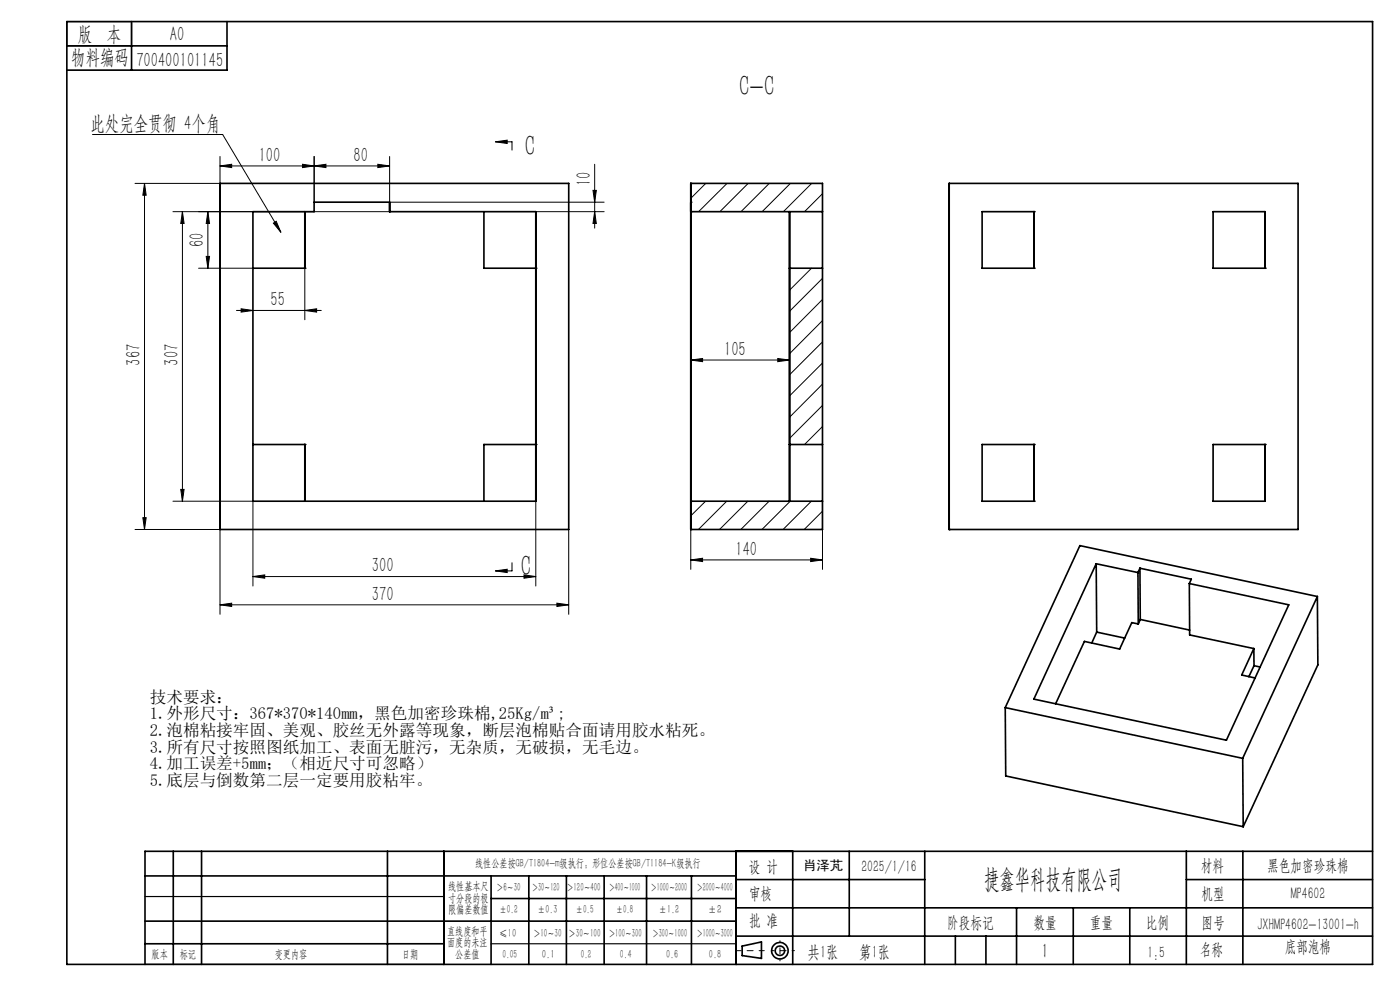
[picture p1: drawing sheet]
<svg xmlns="http://www.w3.org/2000/svg" width="297mm" height="210mm" viewBox="0 0 297 210" stroke-linecap="round" stroke-linejoin="round" font-family="sans-serif">
<g fill="none" stroke="#000" stroke-width=".21">
<path d="M19.6 28.5h27.6l12.4 20.8M30.7 38.9l.3 2.5h-.7zM30.7 38.9v73.4M46.7 35.2l2.4-.4v.8zM46.7 33.2v5.7h-18.1M64.2 34.8l2.4 .4-2.4 .4zM66.6 35.2l2.5-.4v.8zM66.6 33.2v9.7M80.2 34.8l2.5 .4-2.5 .4zM82.7 35.2h-36M82.7 33.2v9.7h45.5M105.1 30.1l2.5-.4v.7z"/>
<path d="M105.1 30.1h3.5v1.7M126.2 34.8v13.6M149.7 38.9l-3.2 3.2M154.2 38.9l-6 6M158.7 38.9l-6 6M163.2 38.9l-6 6M167.7 38.9l-6 6M172.2 38.9l-6 6M36.7 44.9h46M38.7 44.9l.4 2.5h-.8zM38.7 44.9v61.4M42.1 56.9h11.6"/>
<path d="M43.7 54.4h.7l-.3 2.5zM44.1 44.9l.3 2.5h-.7zM44.1 44.9v12M58 47.3l.6-.4 1 2.4zM64.7 56.9v10.9M113.7 44.9h14.5M125.8 40.4h.7l-.3 2.5zM126.2 44.9l.3 2.5h-.7zM167.6 56.9l-.1 .2M172.2 56.9l-4.7 4.7M174.5 59l-7 7M174.5 41.1l-3.8 3.8"/>
<path d="M50.2 65.9h18M51.2 65.5l2.5 .4-2.5 .3zM64.7 65.9l2.5-.4v.7zM146.5 76.4l2.5-.3v.6zM146.5 76.4h21M165 76.1l2.5 .3-2.5 .3zM174.5 63.5l-7 7M174.5 68l-7 7M174.5 72.5l-7 7M174.5 77l-7 7M174.5 81.5l-7 7M174.5 86l-7 7"/>
<path d="M174.5 90.5l-3.8 3.8M28.6 112.3h18.1v18M30.3 109.8h.7l-.3 2.5zM36.7 106.3h17v18M38.3 103.8h.8l-.4 2.5zM108.6 119.4v1.7h-3.5M113.7 106.3v18M120.6 112.3v18M146.5 118.8l2.5-.4v.7zM146.5 112.3v8.5M146.5 118.8h28M149.7 106.3l-3.2 3.1"/>
<path d="M154.2 106.3l-6 6M158.6 106.3l-6 6M163.2 106.3l-6 6M167.6 106.3l-6 6M172 118.4l2.5 .4-2.5 .3zM172.1 106.3l-6 6M174.5 106.3v14.5M174.5 108.4l-3.9 3.9M46.7 128.3l2.4-.4v.7zM46.7 128.3h73.9M53.7 122.3l2.5-.4v.8zM53.7 122.3h60"/>
<path d="M105.1 121.1l2.5-.4v.8zM111.2 121.9l2.5 .4-2.5 .4zM118.1 127.9l2.5 .4-2.5 .3z"/>
</g>
<g fill="none" stroke="#000" stroke-width=".35">
<path d="M14.2 4.6h277v200h-277zM14.2 9.7h34M27.9 4.6v10.3M48.2 4.6v10.3h-34M46.7 38.9h73.9v73.4h-73.9zM146.5 38.9h28v73.4h-28zM201.4 38.9h74v73.4h-74zM53.7 44.9h12.9v-2h16.1v2h31v61.4h-60zM64.7 44.9v12h-11M102.7 44.9v12h11M146.5 44.9h28M167.5 56.9h7"/>
<path d="M167.5 44.9v61.4M208.4 44.9h11v12h-11zM257.4 44.9h11v12h-11zM53.7 94.3h11v12M113.7 94.3h-11v12M167.5 94.3h7M208.4 94.3h11v12h-11zM257.4 94.3h11v12h-11zM146.5 106.3h28M232.6 119.6l-13.3 28.7 40.9 8.7 13.2-28.7-21.1-4.5M232.6 119.6l8.8 1.9M232.6 119.6l.1 14.5"/>
<path d="M232.7 134.1l-1.1 2.3M232.7 134.1l5.9 1.3M241.4 121.5l.1 10.9M241.5 132.4l-1.4-.3-2.6 5.6-7.5-1.6-6.1 13.2M241.8 120.5l10.9 2.4-.4 .9M241.8 120.5l-.4 1M241.8 120.5l.1 10.9M241.9 131.4l-.4 1M241.9 131.4l10.5 2.3M252.3 123.8l.1 10.9 13.6 2.9M266 137.6l-2.6 5.6 2.9 .6M266 137.6v3.6"/>
<path d="M279.5 126.5l-50.4-10.8-15.8 34.4M279.5 126.5l-15.9 34.4M279.5 126.5l.1 14.5-15.9 34.4M213.3 150.1l50.3 10.8M213.3 150.1l.1 14.5 50.3 10.8M266 141.2l1.3 .3M266 141.2l-1.1 2.3M263.6 160.9l.1 14.5M30.8 195.4h125.4M30.8 185.8h125.4M36.8 180.6v24M42.8 180.6v24"/>
<path d="M82.2 180.6v24M94.2 180.6v24M104.2 185.8v18.8M104.2 190.6h52M112.2 185.8v18.8M120.2 185.8v18.8M128.2 185.8v18.8M137.2 185.8v18.8M146.7 185.8v18.8M156.2 180.6v24M156.2 186.6h40M156.2 198.6h135"/>
<path d="M156.2 192.6h135M168.2 180.6v24M180.2 180.6v18M196.2 180.6v24M202.7 198.6v6M209.2 198.6v6M215.7 192.6v12M227.7 192.6v12M239.7 192.6v12M251.7 186.6h39.5M251.7 180.6v24M263.7 180.6v24"/>
<path d="M291.2 180.6h-260.4v24M30.8 200.2h63.4M157.4 200.7l4.1-.9v3.5l-4.1-.6z"/>
<circle cx="165.5" cy="201.7" r="1.74"/>
<circle cx="165.5" cy="201.7" r="1"/>
</g>
<path d="M162.1 201.7h-6" fill="none" stroke="#000" stroke-width=".21" stroke-dasharray="15.2 1.3 1.3 1.3" stroke-dashoffset="14.1"/>
<path d="M168.5 201.7h-4.8" fill="none" stroke="#000" stroke-width=".21" stroke-dasharray="15.2 1.3 1.3 1.3" stroke-dashoffset="14.7"/>
<path d="M165.5 199.6v4.2" fill="none" stroke="#000" stroke-width=".21" stroke-dasharray="15.2 1.3 1.3 1.3" stroke-dashoffset="15"/>
<path d="M14.2 4.6h13.7v5.1h-13.7zM30.8 190.2h63.4M30.8 204.6h63.4M104.2 200.2h52" fill="none" stroke="#000" stroke-width=".25"/>
<g fill="#000">
<path d="M66.6 35.2l2.5-.4v.8zM80.2 34.8l2.5 .4-2.5 .4zM11.5 210.1h2.5zM25 210.1h2.5z"/>
<path d="M105.1 30.1l2.5-.4v.7zM105.1 121.1l2.5-.4v.8zM50 210.1h2.5zM50 210.1h2.5z"/>
<path d="M43.7 54.4h.7l-.3 2.5zM44.1 44.9l.3 2.5h-.7z"/>
<path d="M58 47.3l.6-.4 1 2.4zM3.1 210.1h1.3z"/>
<path d="M82.5 44.9a.17 .17 0 0 1 .3 0 .17 .17 0 0 1-.3 0zM113.5 56.9a.17 .17 0 0 1 .3 0 .17 .17 0 0 1-.3 0zM113.5 94.3a.17 .17 0 0 1 .3 0 .17 .17 0 0 1-.3 0zM64.5 56.9a.17 .17 0 0 1 .3 0 .17 .17 0 0 1-.3 0zM64.5 94.3a.17 .17 0 0 1 .3 0 .17 .17 0 0 1-.3 0z"/>
<path d="M125.8 40.4h.7l-.3 2.5zM126.2 44.9l.3 2.5h-.7zM70.7 210.1h.7zM70.7 210.1h.7z"/>
<path d="M219.2 56.9a.17 .17 0 0 1 .3 0 .17 .17 0 0 1-.3 0zM219.2 44.9a.17 .17 0 0 1 .3 0 .17 .17 0 0 1-.3 0zM201.2 112.3a.17 .17 0 0 1 .3 0 .17 .17 0 0 1-.3 0zM219.2 94.3a.17 .17 0 0 1 .3 0 .17 .17 0 0 1-.3 0zM219.2 106.3a.17 .17 0 0 1 .3 0 .17 .17 0 0 1-.3 0zM268.2 94.3a.17 .17 0 0 1 .3 0 .17 .17 0 0 1-.3 0zM268.2 56.9a.17 .17 0 0 1 .3 0 .17 .17 0 0 1-.3 0z"/>
<path d="M51.2 65.5l2.5 .4-2.5 .3zM64.7 65.9l2.5-.4v.7zM9.5 210.1h2.5z"/>
<path d="M167.3 94.3a.2 .2 0 0 1 .4 0 .2 .2 0 0 1-.4 0zM167.3 56.9a.2 .2 0 0 1 .4 0 .2 .2 0 0 1-.4 0zM167.3 94.3a.2 .2 0 0 1 .4 0 .2 .2 0 0 1-.4 0zM167.3 56.9a.2 .2 0 0 1 .4 0 .2 .2 0 0 1-.4 0zM146.4 42.9a.17 .17 0 0 1 .3 0 .17 .17 0 0 1-.3 0zM146.4 44.9a.17 .17 0 0 1 .3 0 .17 .17 0 0 1-.3 0zM146.4 112.3a.17 .17 0 0 1 .3 0 .17 .17 0 0 1-.3 0zM146.4 38.9a.17 .17 0 0 1 .3 0 .17 .17 0 0 1-.3 0zM146.4 106.3a.17 .17 0 0 1 .3 0 .17 .17 0 0 1-.3 0zM146.4 44.9a.17 .17 0 0 1 .3 0 .17 .17 0 0 1-.3 0z"/>
<path d="M30.3 109.8h.7l-.3 2.5zM30.7 38.9l.3 2.5h-.7zM38.3 103.8h.8l-.4 2.5zM38.7 44.9l.4 2.5h-.8z"/>
<path d="M172 118.4l2.5 .4-2.5 .3zM146.5 118.8l2.5-.4v.7z"/>
<path d="M53.7 122.3l2.5-.4v.8zM111.2 121.9l2.5 .4-2.5 .4zM146.5 76.4l2.5-.3v.6zM165 76.1l2.5 .3-2.5 .3zM-.1 210.1h1.1zM56 210.1h2.5z"/>
<path d="M118.1 127.9l2.5 .4-2.5 .3zM46.7 128.3l2.4-.4v.7zM64.2 34.8l2.4 .4-2.4 .4zM46.7 35.2l2.4-.4v.8zM63 210.1h2.5zM9 210.1h2.5z"/>
</g>
<g font-size="6.3">
<text x="156.8" y="20.3">C-C</text>
<text x="111.3" y="33.2">C</text>
<text x="110.5" y="122.2">C</text>
</g>
<text font-size="5.6" x="208.8" y="188.3">捷鑫华科技有限公司</text>
<g font-size="4.4">
<text x="16.5" y="8.6">版 本</text>
<text x="36.1" y="8.6">A0</text>
<text x="15.1" y="13.7">物料编码</text>
<text x="28.9" y="14.2">700400101145</text>
<text x="19.2" y="27.6">此处完全贯彻 4个角</text>
<text x="54.9" y="34.3">100</text>
<text x="75" y="34.3">80</text>
<text x="125.3" y="39.4" transform="rotate(-90 125.3 39.4)">10</text>
<text x="43.3" y="52.4" transform="rotate(-90 43.3 52.4)">60</text>
<text x="57.4" y="65">55</text>
<text x="29.8" y="77.6" transform="rotate(-90 29.8 77.6)">367</text>
<text x="37.8" y="77.6" transform="rotate(-90 37.8 77.6)">307</text>
<text x="153.6" y="75.5">105</text>
<text x="156" y="117.9">140</text>
<text x="78.9" y="121.4">300</text>
<text x="78.9" y="127.4">370</text>
<text x="221" y="203.2">1</text>
</g>
<g font-size="3.8">
<text x="171.3" y="203.2">共1张</text>
<text x="182.3" y="203.2">第1张</text>
</g>
<g font-size="3.5">
<text x="31.8" y="149.1">技术要求：</text>
<text x="31.8" y="152.6">1.外形尺寸：367*370*140mm，黑色加密珍珠棉,25Kg/m³;</text>
<text x="31.8" y="156.1">2.泡棉粘接牢固、美观、胶丝无外露等现象，断层泡棉贴合面请用胶水粘死。</text>
<text x="31.8" y="159.6">3.所有尺寸按照图纸加工、表面无脏污，无杂质，无破损，无毛边。</text>
<text x="31.8" y="163.2">4.加工误差+5mm；（相近尺寸可忽略）</text>
<text x="31.8" y="166.7">5.底层与倒数第二层一定要用胶粘牢。</text>
<text x="158.9" y="184.9">设 计</text>
<text x="182.7" y="184.9">2025/1/16</text>
<text x="254.7" y="184.7">材料</text>
<text x="268.8" y="184.7">黑色加密珍珠棉</text>
<text x="158.9" y="190.8">审核</text>
<text x="254.9" y="190.7">机型</text>
<text x="273.8" y="190.8">MP4602</text>
<text x="158.9" y="196.5">批 准</text>
<text x="200.9" y="196.9">阶段标记</text>
<text x="219.3" y="196.9">数量</text>
<text x="231.2" y="196.9">重量</text>
<text x="243.1" y="196.9">比例</text>
<text x="254.9" y="196.9">图号</text>
<text x="266.8" y="197.3">JXHMP4602-13001-h</text>
<text x="243.4" y="203.2">1:5</text>
<text x="254.5" y="202.5">名称</text>
<text x="272.5" y="201.8">底部泡棉</text>
</g>
<text font-size="2.8" x="170.4" y="184.5">肖泽芃</text>
<g font-size="2.5">
<text x="100.8" y="184">线性公差按GB/T1804-m级执行；形位公差按GB/T1184-K级执行</text>
<text x="95.1" y="188.8">线性基本尺</text>
<text x="95.1" y="191.3">寸分段的极</text>
<text x="105.3" y="189.1">＞6～30</text>
<text x="112.9" y="189.1">＞30～120</text>
<text x="120.2" y="188.9">＞120～400</text>
<text x="129.2" y="188.9">＞400～1000</text>
<text x="138.1" y="189.1">＞1000～2000</text>
<text x="147.8" y="189.1">＞2000～4000</text>
<text x="95.1" y="193.8">限偏差数值</text>
<text x="105.9" y="193.8">±0.2</text>
<text x="114.1" y="193.8">±0.3</text>
<text x="122.2" y="193.8">±0.5</text>
<text x="130.7" y="193.8">±0.8</text>
<text x="139.8" y="193.8">±1.2</text>
<text x="150.2" y="193.8">±2</text>
<text x="32.2" y="203.2">版本</text>
<text x="38.1" y="203.2">标记</text>
<text x="58.3" y="203.2">变更内容</text>
<text x="85.3" y="203.2">日期</text>
<text x="94.8" y="198.3">直线度和平</text>
<text x="94.8" y="200.7">面度的未注</text>
<text x="96.6" y="203.2">公差值</text>
<text x="105.9" y="198.7">≤10</text>
<text x="106.6" y="203.2">0.05</text>
<text x="113.2" y="198.7">＞10～30</text>
<text x="115" y="203.2">0.1</text>
<text x="120.6" y="198.7">＞30～100</text>
<text x="123.2" y="203.2">0.2</text>
<text x="129.1" y="198.7">＞100～300</text>
<text x="131.5" y="203.2">0.4</text>
<text x="138.4" y="198.7">＞300～1000</text>
<text x="141.3" y="203.2">0.6</text>
<text x="147.8" y="198.7">＞1000～3000</text>
<text x="150.4" y="203.2">0.8</text>
</g>
</svg>
